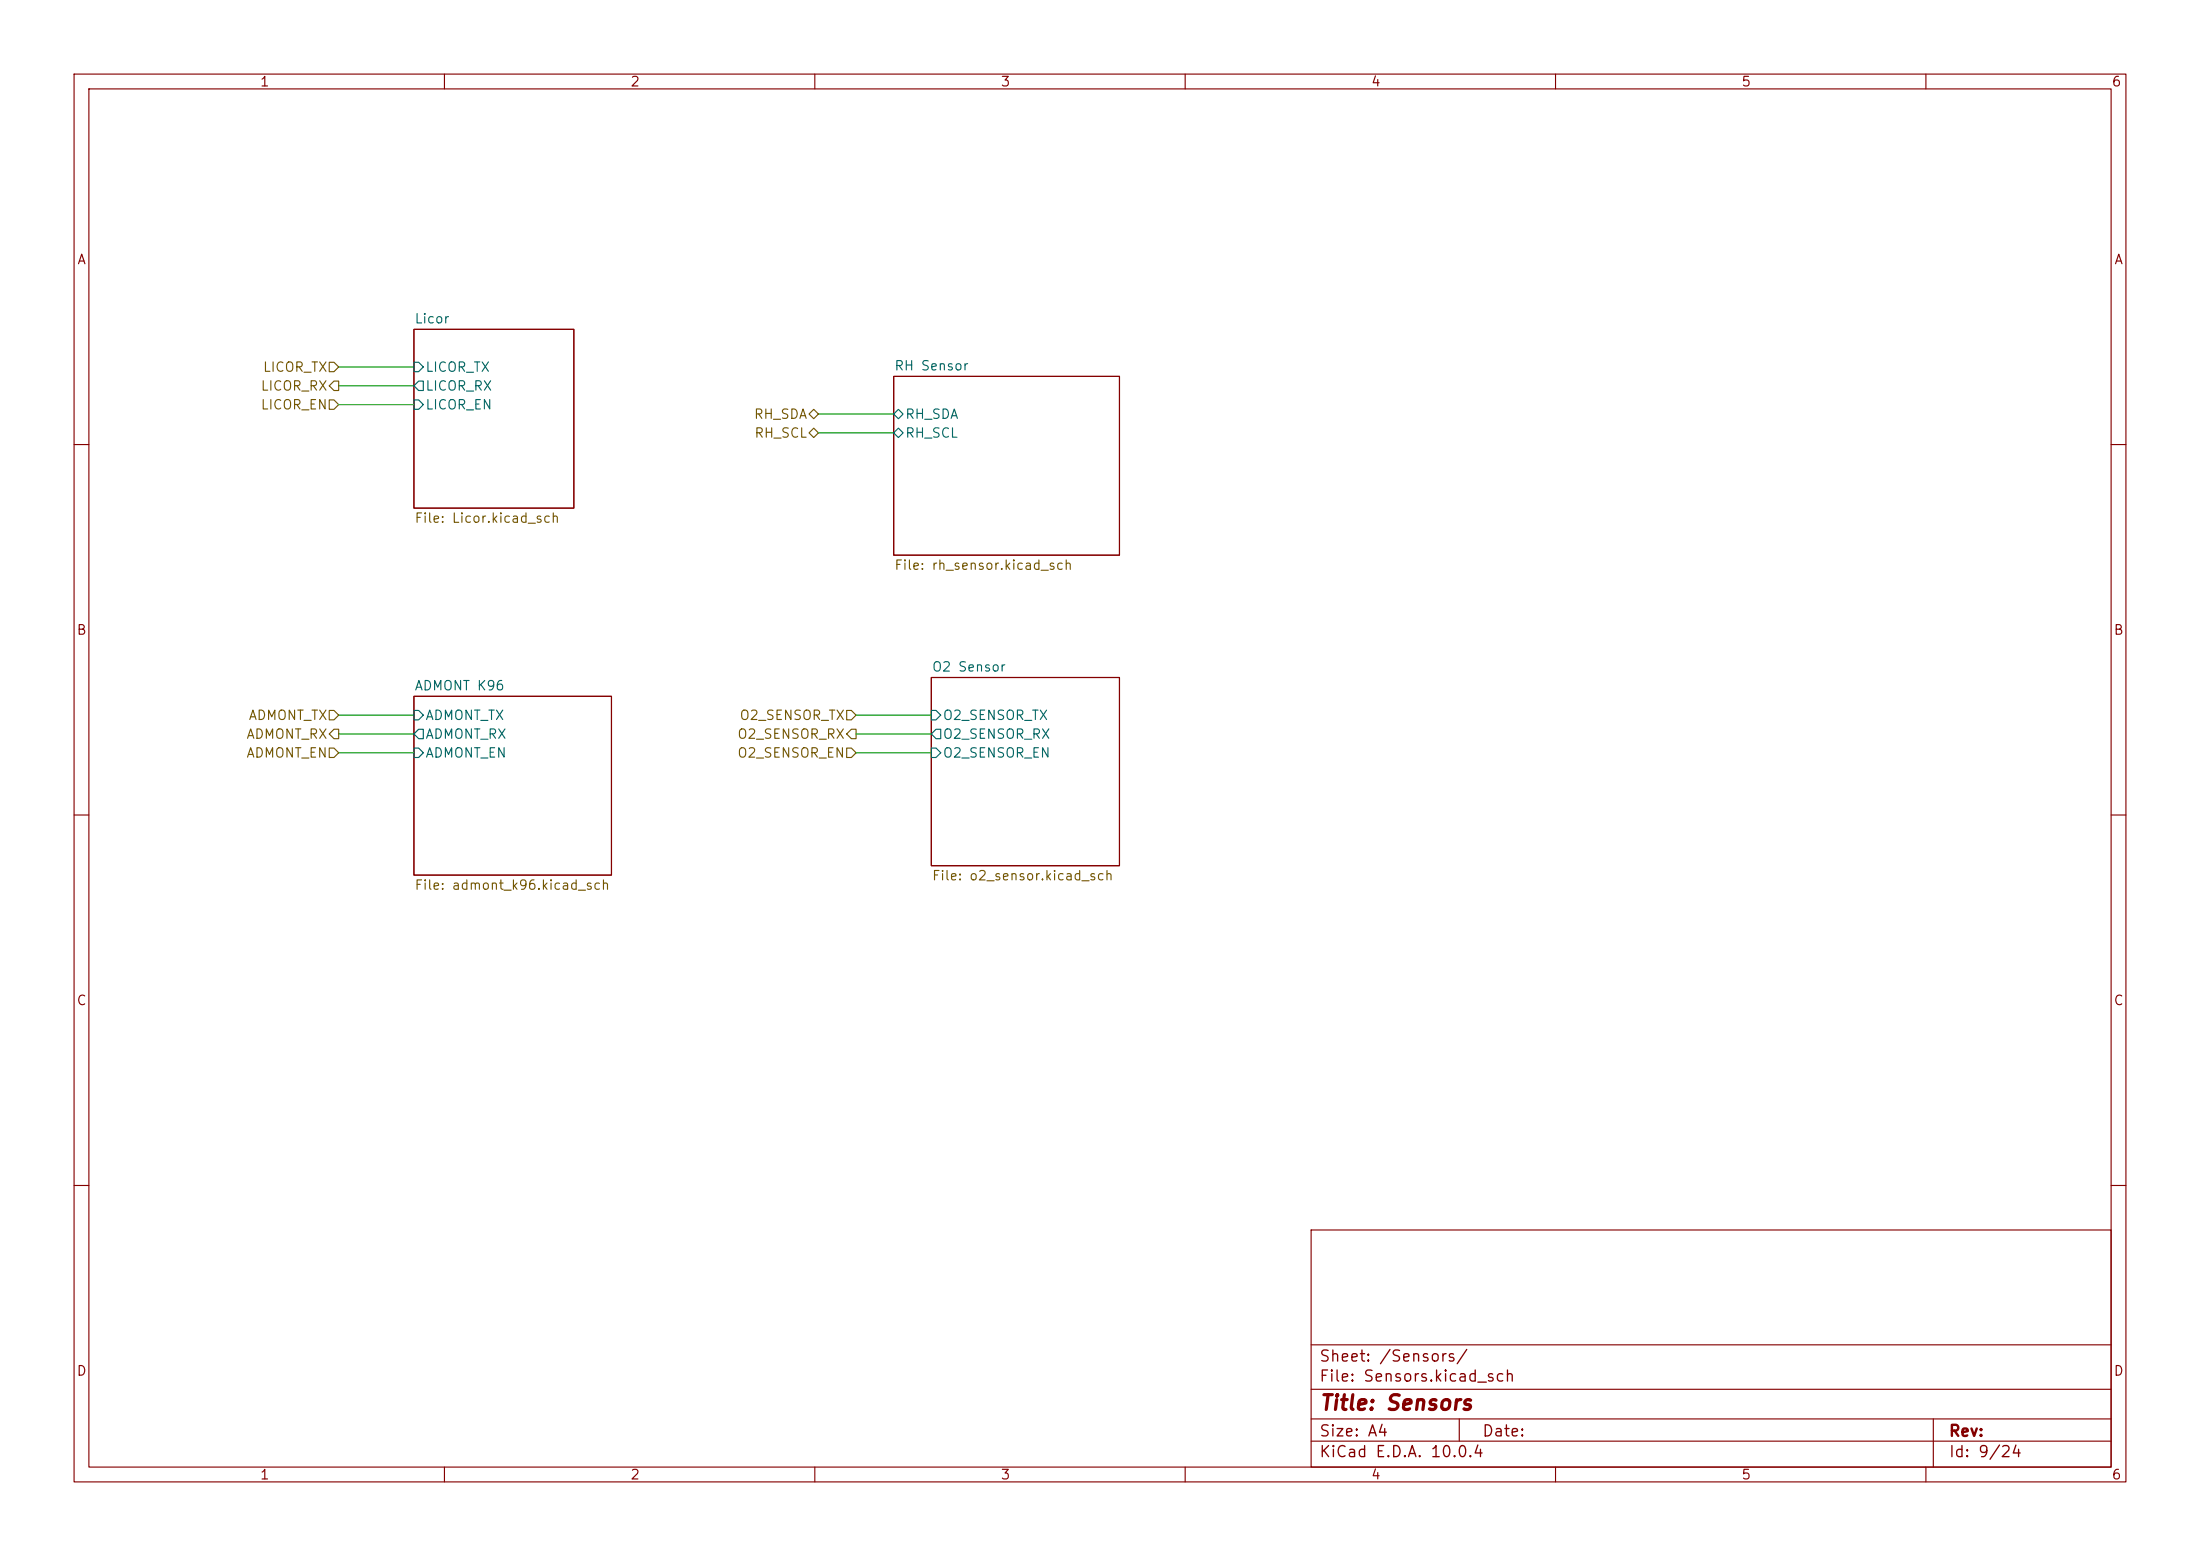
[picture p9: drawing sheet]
(kicad_sch
 (version 20260306)
 (generator "eeschema")
 (generator_version "10.0")
 (paper "A4")
 (title_block
  (title "Sensors"))
 (lib_symbols)
 (wire
  (pts (xy 45.72 49.53) (xy 55.88 49.53))
  (stroke (width 0) (type default)))
 (wire
  (pts (xy 45.72 52.07) (xy 55.88 52.07))
  (stroke (width 0) (type default)))
 (wire
  (pts (xy 45.72 54.61) (xy 55.88 54.61))
  (stroke (width 0) (type default)))
 (wire
  (pts (xy 110.49 55.88) (xy 120.65 55.88))
  (stroke (width 0) (type default)))
 (wire
  (pts (xy 110.49 58.42) (xy 120.65 58.42))
  (stroke (width 0) (type default)))
 (wire
  (pts (xy 115.57 96.52) (xy 125.73 96.52))
  (stroke (width 0) (type default)))
 (wire
  (pts (xy 115.57 99.06) (xy 125.73 99.06))
  (stroke (width 0) (type default)))
 (wire
  (pts (xy 115.57 101.6) (xy 125.73 101.6))
  (stroke (width 0) (type default)))
 (wire
  (pts (xy 45.72 96.52) (xy 55.88 96.52))
  (stroke (width 0) (type default)))
 (wire
  (pts (xy 45.72 99.06) (xy 55.88 99.06))
  (stroke (width 0) (type default)))
 (wire
  (pts (xy 45.72 101.6) (xy 55.88 101.6))
  (stroke (width 0) (type default)))
 (hierarchical_label "LICOR_TX"
  (shape input)
  (at 45.72 49.53 180)
  (effects (font (size 1.27 1.27)) (justify right)))
 (hierarchical_label "LICOR_RX"
  (shape output)
  (at 45.72 52.07 180)
  (effects (font (size 1.27 1.27)) (justify right)))
 (hierarchical_label "LICOR_EN"
  (shape input)
  (at 45.72 54.61 180)
  (effects (font (size 1.27 1.27)) (justify right)))
 (hierarchical_label "RH_SDA"
  (shape bidirectional)
  (at 110.49 55.88 180)
  (effects (font (size 1.27 1.27)) (justify right)))
 (hierarchical_label "RH_SCL"
  (shape bidirectional)
  (at 110.49 58.42 180)
  (effects (font (size 1.27 1.27)) (justify right)))
 (hierarchical_label "O2_SENSOR_TX"
  (shape input)
  (at 115.57 96.52 180)
  (effects (font (size 1.27 1.27)) (justify right)))
 (hierarchical_label "O2_SENSOR_RX"
  (shape output)
  (at 115.57 99.06 180)
  (effects (font (size 1.27 1.27)) (justify right)))
 (hierarchical_label "O2_SENSOR_EN"
  (shape input)
  (at 115.57 101.6 180)
  (effects (font (size 1.27 1.27)) (justify right)))
 (hierarchical_label "ADMONT_TX"
  (shape input)
  (at 45.72 96.52 180)
  (effects (font (size 1.27 1.27)) (justify right)))
 (hierarchical_label "ADMONT_RX"
  (shape output)
  (at 45.72 99.06 180)
  (effects (font (size 1.27 1.27)) (justify right)))
 (hierarchical_label "ADMONT_EN"
  (shape input)
  (at 45.72 101.6 180)
  (effects (font (size 1.27 1.27)) (justify right)))
 (sheet
  (at 55.88 44.45)
  (size 21.59 24.13)
  (exclude_from_sim no)
  (in_bom yes)
  (on_board yes)
  (dnp no)
  (fields_autoplaced yes)
  (stroke (width 0.1524) (type solid))
  (fill (color 0 0 0 0))
  (property "Sheetname" "Licor" (at 55.88 43.7384 0) (show_name no) (do_not_autoplace no) (effects (font (size 1.27 1.27)) (justify left bottom)))
  (property "Sheetfile" "Licor.kicad_sch" (at 55.88 69.1646 0) (show_name no) (do_not_autoplace no) (effects (font (size 1.27 1.27)) (justify left top)))
  (pin "LICOR_TX" input (at 55.88 49.53 180) (effects (font (size 1.27 1.27)) (justify left)))
  (pin "LICOR_RX" output (at 55.88 52.07 180) (effects (font (size 1.27 1.27)) (justify left)))
  (pin "LICOR_EN" input (at 55.88 54.61 180) (effects (font (size 1.27 1.27)) (justify left))))
 (sheet
  (at 120.65 50.8)
  (size 30.48 24.13)
  (exclude_from_sim no)
  (in_bom yes)
  (on_board yes)
  (dnp no)
  (fields_autoplaced yes)
  (stroke (width 0.1524) (type solid))
  (fill (color 0 0 0 0))
  (property "Sheetname" "RH Sensor" (at 120.65 50.0884 0) (show_name no) (do_not_autoplace no) (effects (font (size 1.27 1.27)) (justify left bottom)))
  (property "Sheetfile" "rh_sensor.kicad_sch" (at 120.65 75.5146 0) (show_name no) (do_not_autoplace no) (effects (font (size 1.27 1.27)) (justify left top)))
  (pin "RH_SDA" bidirectional (at 120.65 55.88 180) (effects (font (size 1.27 1.27)) (justify left)))
  (pin "RH_SCL" bidirectional (at 120.65 58.42 180) (effects (font (size 1.27 1.27)) (justify left))))
 (sheet
  (at 125.73 91.44)
  (size 25.4 25.4)
  (exclude_from_sim no)
  (in_bom yes)
  (on_board yes)
  (dnp no)
  (fields_autoplaced yes)
  (stroke (width 0.1524) (type solid))
  (fill (color 0 0 0 0))
  (property "Sheetname" "O2 Sensor" (at 125.73 90.7284 0) (show_name no) (do_not_autoplace no) (effects (font (size 1.27 1.27)) (justify left bottom)))
  (property "Sheetfile" "o2_sensor.kicad_sch" (at 125.73 117.4246 0) (show_name no) (do_not_autoplace no) (effects (font (size 1.27 1.27)) (justify left top)))
  (pin "O2_SENSOR_TX" input (at 125.73 96.52 180) (effects (font (size 1.27 1.27)) (justify left)))
  (pin "O2_SENSOR_RX" output (at 125.73 99.06 180) (effects (font (size 1.27 1.27)) (justify left)))
  (pin "O2_SENSOR_EN" input (at 125.73 101.6 180) (effects (font (size 1.27 1.27)) (justify left))))
 (sheet
  (at 55.88 93.98)
  (size 26.67 24.13)
  (exclude_from_sim no)
  (in_bom yes)
  (on_board yes)
  (dnp no)
  (fields_autoplaced yes)
  (stroke (width 0.1524) (type solid))
  (fill (color 0 0 0 0))
  (property "Sheetname" "ADMONT K96" (at 55.88 93.2684 0) (show_name no) (do_not_autoplace no) (effects (font (size 1.27 1.27)) (justify left bottom)))
  (property "Sheetfile" "admont_k96.kicad_sch" (at 55.88 118.6946 0) (show_name no) (do_not_autoplace no) (effects (font (size 1.27 1.27)) (justify left top)))
  (pin "ADMONT_TX" input (at 55.88 96.52 180) (effects (font (size 1.27 1.27)) (justify left)))
  (pin "ADMONT_RX" output (at 55.88 99.06 180) (effects (font (size 1.27 1.27)) (justify left)))
  (pin "ADMONT_EN" input (at 55.88 101.6 180) (effects (font (size 1.27 1.27)) (justify left)))))
